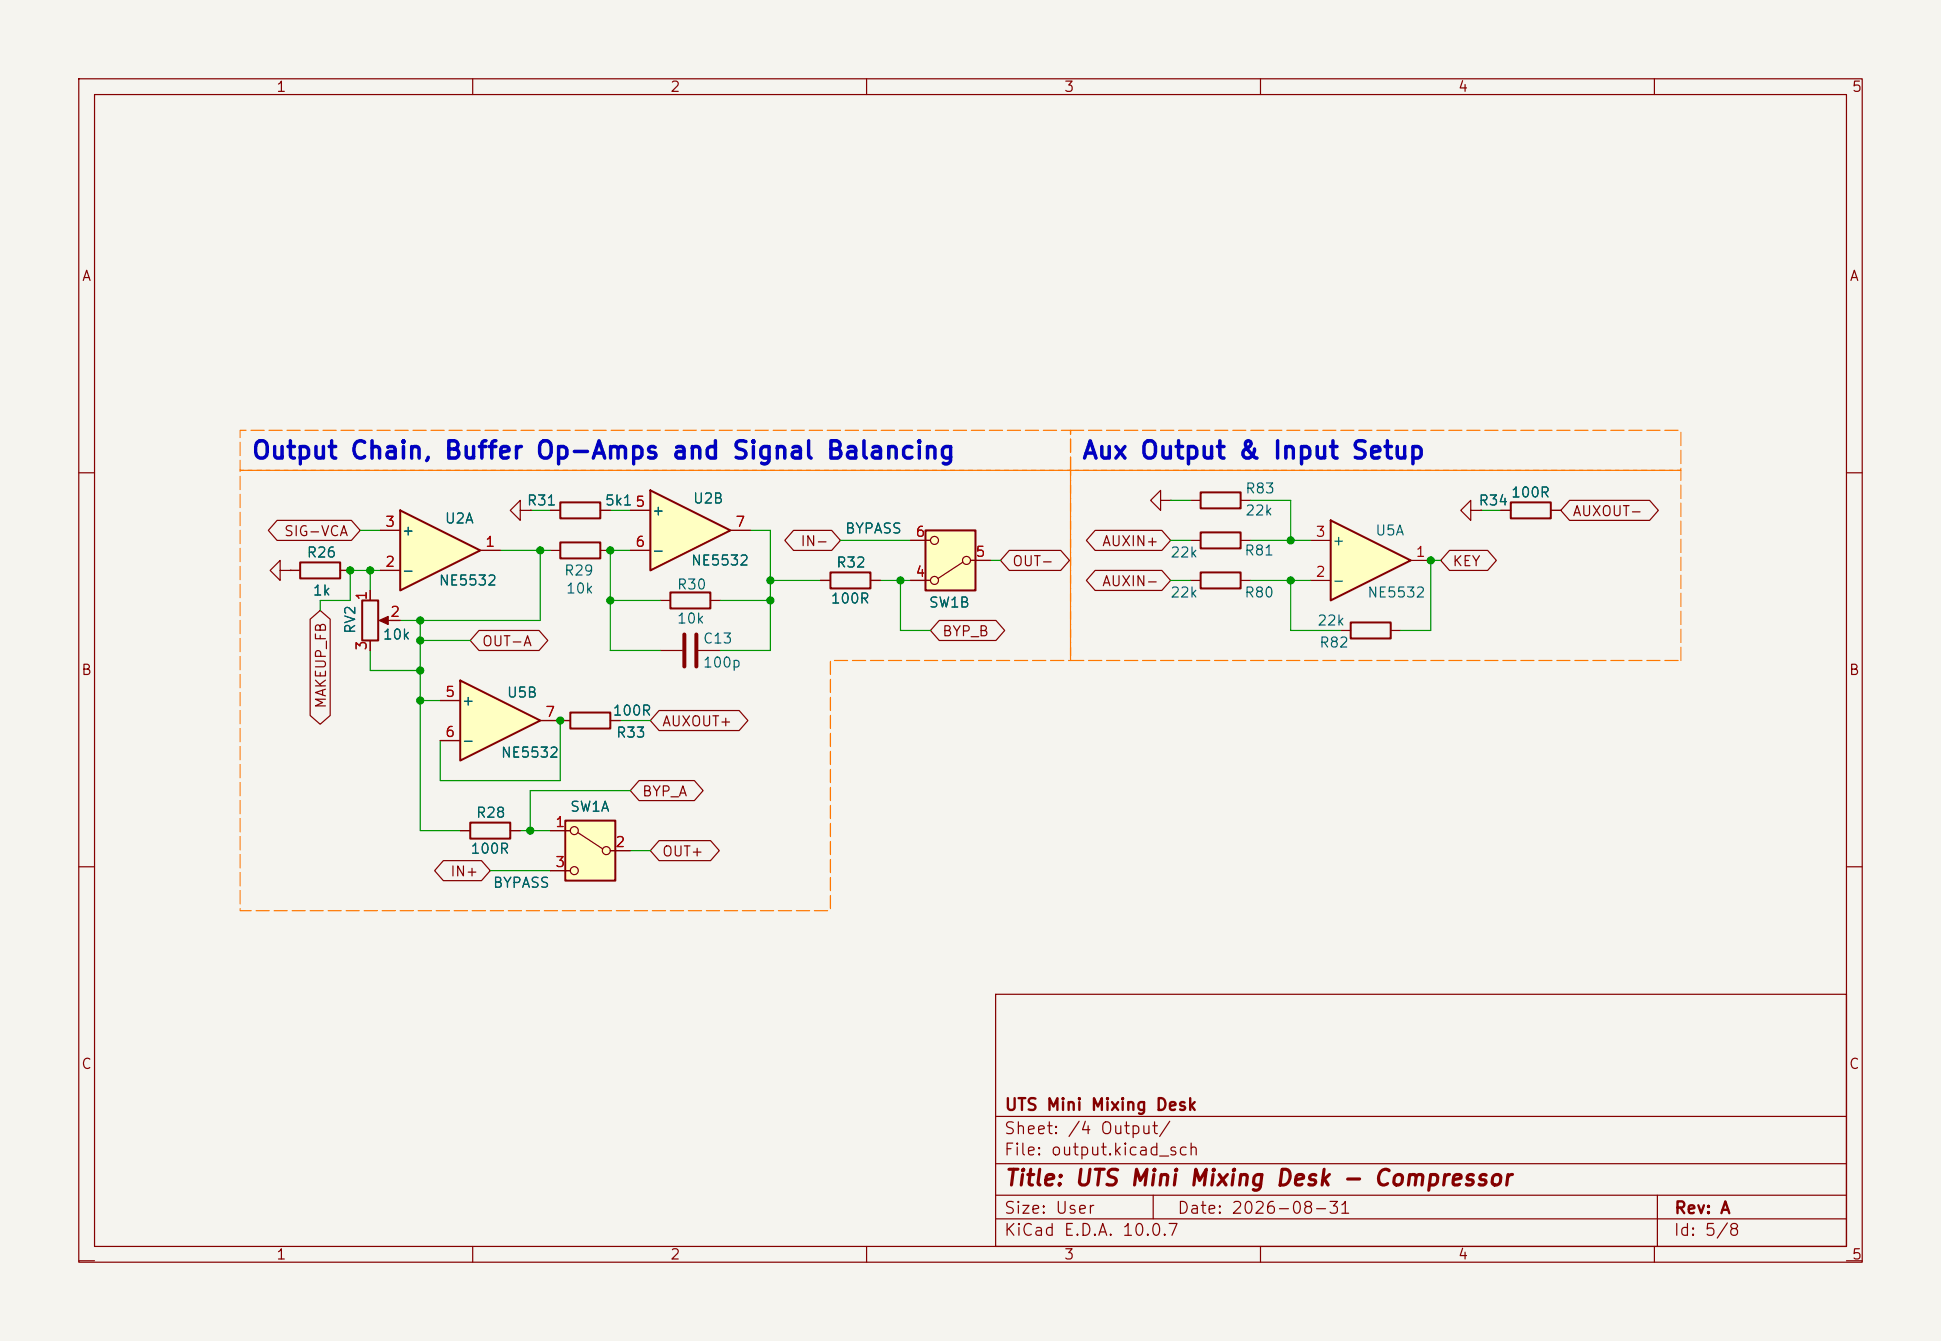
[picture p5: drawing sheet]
<svg xmlns="http://www.w3.org/2000/svg" width="246mm" height="170mm" viewBox="0 0 246 170" stroke-linecap="round" stroke-linejoin="round" font-family="sans-serif">
<path d="M0 0h246.4v170.2h-246.4z" fill="#f5f4ef" stroke="#f5f4ef" stroke-width=".13"/>
<g fill="none" stroke="#840000" stroke-width=".15">
<path d="M10 10h226.4v150.2h-226.4zM12 12h222.4v146.2h-222.4zM60 10v2M110 10v2M160 10v2M210 10v2M10 60h2M234.4 60h2M69.8 69.8h1.3M76.2 69.8h1.3M10 110h2M234.4 110h2"/>
<path d="M126.4 126.2h108v32h-108zM10 160h2M60 158.2v2M110 158.2v2M126.4 154.7h108M126.4 151.7h108M126.4 147.7h108M126.4 141.7h108M146.4 151.7v3M160 158.2v2M210 158.2v2M210.4 151.7v6.5"/>
<path d="M234.4 160h2"/>
</g>
<path d="M71.1 68.8h5.1v2.1h-5.1z" fill="none" stroke="#840000" stroke-width=".25"/>
<path d="M71.8 104.1h6.3v7.7h-6.3z" fill="#ffffc2"/>
<g fill="none" stroke="#840000" stroke-width=".15">
<path d="M69.8 105.4h2.6M69.8 110.5h2.6M73.4 105.7l3.1 2M77.5 107.9h2.5"/>
<circle cx="72.9" cy="105.4" r=".51"/>
<circle cx="72.9" cy="110.5" r=".51"/>
<circle cx="77" cy="107.9" r=".51"/>
</g>
<path d="M71.8 104.1h6.3v7.7h-6.3z" fill="none" stroke="#840000" stroke-width=".25"/>
<path d="M58.4 86.4l10.2 5-10.2 5.1z" fill="#ffffc2"/>
<path d="M58.4 86.4l10.2 5-10.2 5.1zM59.7 104.4h5.1v2h-5.1z" fill="none" stroke="#840000" stroke-width=".25"/>
<path d="M55.9 88.9h2.5M55.9 94h2.5M68.6 91.4h2.5M83.8 82.5h2.8M88.6 82.5h2.8M58.4 105.4h1.3M64.8 105.4h1.2" fill="none" stroke="#840000" stroke-width=".15"/>
<path d="M86.9 80.5v4.1M88.4 80.5v4.1" fill="none" stroke="#840000" stroke-width=".51"/>
<path d="M117.5 67.3h6.3v7.6h-6.3z" fill="#ffffc2"/>
<g fill="none" stroke="#840000" stroke-width=".15">
<path d="M115.6 73.7h2.5M115.6 68.6h2.5M122.2 71.4l-3.1 2M123.2 71.1h2.5"/>
<circle cx="118.6" cy="68.6" r=".51"/>
<circle cx="118.6" cy="73.7" r=".51"/>
<circle cx="122.7" cy="71.1" r=".51"/>
</g>
<path d="M117.5 67.3h6.3v7.6h-6.3z" fill="none" stroke="#840000" stroke-width=".25"/>
<path d="M82.5 62.2l10.2 5.1-10.2 5.1z" fill="#ffffc2"/>
<path d="M38.1 71.4h5.1v2h-5.1zM46 76.2h2v5.1h-2zM71.1 63.8h5.1v2h-5.1zM82.5 62.2l10.2 5.1-10.2 5.1zM85.1 75.2h5.1v2h-5.1zM105.4 72.6h5.1v2.1h-5.1zM72.4 90.4h5.1v2.1h-5.1z" fill="none" stroke="#840000" stroke-width=".25"/>
<g fill="none" stroke="#840000" stroke-width=".15">
<path d="M35.6 72.4v-1.3l-1.3 1.3 1.3 1.3v-1.3h1.2M36.8 72.4h.1M36.8 72.4h1.3M43.2 72.4h1.2M47 74.9v1.3M48.5 78.7h2.3M66 64.8v-1.3l-1.2 1.3 1.2 1.2v-1.2h1.3M67.3 64.8h.1M69.8 64.8h1.3M76.2 64.8h1.3M80 64.8h2.5M80 69.8h2.5"/>
<path d="M83.8 76.2h1.3M90.2 76.2h1.2M92.7 67.3h2.5M104.1 73.7h1.3M110.5 73.7h1.3M47 81.3v1.2M71.1 91.4h1.3M77.5 91.4h1.2"/>
</g>
<path d="M48.1 78.7l1.2-.5v1z" fill="#840000" stroke="#840000" stroke-width=".15"/>
<path d="M50.8 64.8l10.2 5-10.2 5.1z" fill="#ffffc2"/>
<path d="M50.8 64.8l10.2 5-10.2 5.1zM152.4 62.5h5.1v2h-5.1zM152.4 67.6h5.1v2h-5.1zM152.4 72.6h5.1v2.1h-5.1zM171.4 79h5.1v2h-5.1z" fill="none" stroke="#840000" stroke-width=".25"/>
<g fill="none" stroke="#840000" stroke-width=".15">
<path d="M48.3 72.4h2.5M48.3 67.3h2.5M61 69.8h2.5M147.3 63.5v-1.3l-1.3 1.3 1.3 1.3v-1.3h1.3M148.6 63.5h.1M151.1 63.5h1.3M151.1 68.6h1.3M151.1 73.7h1.3M157.5 63.5h1.2M157.5 68.6h1.2M157.5 73.7h1.2M170.2 80h1.2"/>
<path d="M176.5 80h1.3"/>
</g>
<path d="M168.9 66l10.2 5.1-10.2 5.1z" fill="#ffffc2"/>
<path d="M168.9 66l10.2 5.1-10.2 5.1zM191.8 63.8h5v2h-5z" fill="none" stroke="#840000" stroke-width=".25"/>
<g fill="none" stroke="#840000" stroke-width=".15">
<path d="M35.2 66h9.4l1.1 1.3-1.1 1.3h-9.4l-1.1-1.3zM36.8 72.4h.1M36.8 72.4h1.3M39.4 78.6l1.2-1.1 1.3 1.1v12.2l-1.3 1.1-1.2-1.1zM43.2 72.4h1.2M47 74.9v1.3M48.3 67.3h2.5M48.3 72.4h2.5M49.5 78.7h1.3M61 69.8h2.5M67.3 64.8h.1M69.8 64.8h1.3"/>
<path d="M76.2 64.8h1.3M80 64.8h2.5M80 69.8h2.5M92.7 67.3h2.5M100.7 67.3h4.9l1.1 1.3-1.1 1.3h-4.9l-1.1-1.3zM104.1 73.7h1.3M110.5 73.7h1.3M115.6 73.7h2.5M115.6 68.6h2.5M119.2 78.7h7.2l1.1 1.3-1.1 1.3h-7.2l-1.1-1.3zM123.2 71.1h2.5M128.1 69.8h6.5l1.2 1.3-1.2 1.3h-6.5l-1.1-1.3z"/>
<path d="M139 67.3h8.5l1.1 1.3-1.1 1.3h-8.5l-1.1-1.3zM139 72.4h8.5l1.1 1.3-1.1 1.2h-8.5l-1.1-1.2zM166.4 73.7h2.5M166.4 68.6h2.5M179.1 71.1h2.5M184 69.8h4.8l1.1 1.3-1.1 1.3h-4.8l-1.1-1.3zM186.7 64.8v-1.3l-1.3 1.3 1.3 1.2v-1.2h1.3M188 64.8h.1M190.5 64.8h1.3M196.8 64.8h1.3M199.2 63.5h10.2l1.1 1.3-1.1 1.2h-10.2l-1.1-1.2zM47 81.3v1.2"/>
<path d="M55.9 88.9h2.5M55.9 94h2.5M60.8 80h7.6l1.1 1.3-1.1 1.3h-7.6l-1.1-1.3zM68.6 91.4h3.8M77.5 91.4h1.2M81.1 99.1h7l1.2 1.2-1.2 1.3h-7l-1.1-1.3zM83.7 90.2h10.1l1.1 1.2-1.1 1.3h-10.1l-1.2-1.3zM56.3 109.2h4.8l1.1 1.3-1.1 1.3h-4.8l-1.1-1.3zM58.4 105.4h1.3M64.8 105.4h1.2M69.8 105.4h2.6M69.8 110.5h2.6"/>
<path d="M77.5 107.9h2.5M83.7 106.7h6.5l1.1 1.2-1.1 1.3h-6.5l-1.2-1.3z"/>
</g>
<path d="M135.9 54.6h77.5v5.1h-77.5v-5.1M135.9 59.7v-5.1h-105.4v5.1h105.4M135.9 83.8v-24.1h-105.4v55.9h74.9v-31.8h30.5M213.4 83.8v-24.1h-77.5v24.1h77.5" fill="none" stroke="#f70" stroke-width=".15" stroke-dasharray="1.7 .6"/>
<g fill="none" stroke="#009600" stroke-width=".15">
<path d="M45.7 67.3h2.6M47 72.4v2.5M48.3 72.4h-3.9v3.8h-3.8v1.3M53.3 78.7v26.7h5.1M63.5 69.8h6.3M67.3 64.8h2.5M68.6 69.8v8.9h-17.8M77.5 64.8h2.5M77.5 76.2h6.3M80 69.8h-2.5v12.7h6.3M91.4 76.2h6.4M95.2 67.3h2.6v15.2h-6.4"/>
<path d="M97.8 73.7h6.3M106.7 68.6h8.9M111.8 73.7h3.8M114.3 73.7v6.3h3.8M125.7 71.1h1.3M148.6 73.7h2.5M148.6 68.6h2.5M148.6 63.5h2.5M158.7 73.7h7.7M158.7 68.6h7.7M158.7 63.5h5.1v5.1M163.8 73.7v6.3h6.4"/>
<path d="M182.9 71.1h-1.3v8.9h-3.8M188 64.8h2.5M47 82.5v2.6h6.3M53.3 81.3h6.4M53.3 88.9h2.6M71.1 91.4v7.7h-15.2v-5.1M78.7 91.4h3.8M62.2 110.5h7.6M66 105.4h3.8M80 100.3h-12.7v5.1M80 107.9h2.5"/>
</g>
<g fill="#009600" stroke="#009600" stroke-width=".13">
<circle cx="77.5" cy="76.2" r=".46"/>
<circle cx="53.3" cy="78.7" r=".46"/>
<circle cx="47" cy="72.4" r=".46"/>
<circle cx="44.4" cy="72.4" r=".46"/>
<circle cx="53.3" cy="81.3" r=".46"/>
<circle cx="53.3" cy="85.1" r=".46"/>
<circle cx="53.3" cy="88.9" r=".46"/>
<circle cx="97.8" cy="76.2" r=".46"/>
<circle cx="114.3" cy="73.7" r=".46"/>
<circle cx="97.8" cy="73.7" r=".46"/>
<circle cx="71.1" cy="91.4" r=".46"/>
<circle cx="67.3" cy="105.4" r=".46"/>
<circle cx="77.5" cy="69.8" r=".46"/>
<circle cx="68.6" cy="69.8" r=".46"/>
<circle cx="181.6" cy="71.1" r=".46"/>
<circle cx="163.8" cy="73.7" r=".46"/>
<circle cx="163.8" cy="68.6" r=".46"/>
</g>
<g font-size="2.2" fill="#0000c2">
<text x="31.8" y="58.8">Output Chain, Buffer Op-Amps and Signal Balancing</text>
<text x="137.2" y="58.8">Aux Output &amp; Input Setup</text>
</g>
<text font-size="2" fill="#840000" x="127.4" y="151">Title: UTS Mini Mixing Desk - Compressor</text>
<g font-size="1.5" fill="#840000">
<text x="127.4" y="141.3">UTS Mini Mixing Desk</text>
<text x="127.3" y="147">File: output.kicad_sch</text>
<text x="127.3" y="144.3">Sheet: /4 Output/</text>
<text x="127.3" y="154.4">Size: User</text>
<text x="149.3" y="154.4">Date: 2026-08-31</text>
<text x="212.4" y="154.4">Rev: A</text>
<text x="127.3" y="157.2">KiCad E.D.A. 10.0.7</text>
<text x="212.3" y="157.2">Id: 5/8</text>
</g>
<g font-size="1.3" fill="#840000">
<text x="35" y="12">1</text>
<text x="85" y="12">2</text>
<text x="135" y="12">3</text>
<text x="185" y="12">4</text>
<text x="235" y="12">5</text>
<text x="10.3" y="36">A</text>
<text x="234.7" y="36">A</text>
<text x="199.5" y="65.8">AUXOUT-</text>
<text x="36" y="68.4">SIG-VCA</text>
<text x="101.5" y="69.6">IN-</text>
<text x="139.8" y="69.6">AUXIN+</text>
<text x="128.4" y="72.2">OUT-</text>
<text x="139.8" y="74.7">AUXIN-</text>
<text x="184.3" y="72.2">KEY</text>
<text x="61.1" y="82.3">OUT-A</text>
<text x="119.5" y="81.1">BYP_B</text>
<text x="10.2" y="86">B</text>
<text x="234.6" y="86">B</text>
<text x="41.7" y="90" transform="rotate(-90 41.7 90)">MAKEUP_FB</text>
<text x="84" y="92.5">AUXOUT+</text>
<text x="81.4" y="101.4">BYP_A</text>
<text x="57.1" y="111.5">IN+</text>
<text x="84" y="109">OUT+</text>
<text x="10.2" y="136">C</text>
<text x="234.6" y="136">C</text>
<text x="35" y="160.2">1</text>
<text x="85" y="160.2">2</text>
<text x="135" y="160.2">3</text>
<text x="185" y="160.2">4</text>
<text x="235" y="160.2">5</text>
</g>
<g font-size="1.3" fill="#006464">
<text x="66.8" y="64.5">R31</text>
<text x="76.7" y="64.5">5k15</text>
<text x="82.7" y="65.7">+</text>
<text x="87.9" y="64.2">U2B</text>
<text x="158" y="62.9">R83</text>
<text x="158" y="65.7">22k</text>
<text x="187.6" y="64.5">R34</text>
<text x="191.7" y="63.4">100R</text>
<text x="38.8" y="71.1">R26</text>
<text x="50.9" y="68.3">+</text>
<text x="56.4" y="66.7">U2A</text>
<text x="82.7" y="70.8">-</text>
<text x="107.2" y="68">BYPASS</text>
<text x="148.5" y="71.1">22k</text>
<text x="157.9" y="70.8">R81</text>
<text x="169" y="69.5">+</text>
<text x="174.5" y="68.3">U5A</text>
<text x="39.6" y="75.9">1k</text>
<text x="50.9" y="73.4">-</text>
<text x="55.6" y="74.6">NE5532</text>
<text x="71.5" y="73.4">R29</text>
<text x="71.8" y="75.6">10k</text>
<text x="85.8" y="75.1">R30</text>
<text x="87.6" y="72.1">NE5532</text>
<text x="105.4" y="76.9">100R</text>
<text x="106.1" y="72.3">R32</text>
<text x="117.8" y="77.4">SW1B</text>
<text x="148.5" y="76.1">22k</text>
<text x="157.9" y="76.1">R80</text>
<text x="169" y="74.6">-</text>
<text x="173.5" y="76.1">NE5532</text>
<text x="45.4" y="80.5" transform="rotate(-90 45.4 80.5)">RV2</text>
<text x="48.5" y="81.5">10k</text>
<text x="85.8" y="79.4">10k</text>
<text x="89.1" y="82">C13</text>
<text x="167.1" y="79.7">22k</text>
<text x="167.4" y="82.5">R82</text>
<text x="58.5" y="89.9">+</text>
<text x="64.2" y="88.8">U5B</text>
<text x="89.1" y="85">100p</text>
<text x="58.5" y="94.9">-</text>
<text x="77.7" y="91.1">100R</text>
<text x="78.1" y="93.9">R33</text>
<text x="63.5" y="96.5">NE5532</text>
<text x="60.3" y="104.1">R28</text>
<text x="72.3" y="103.3">SW1A</text>
<text x="59.6" y="108.7">100R</text>
<text x="62.5" y="113">BYPASS</text>
</g>
<g font-size="1.3" fill="#a90000">
<text x="48.8" y="67.2">3</text>
<text x="61.5" y="69.7">1</text>
<text x="80.5" y="69.7">6</text>
<text x="93.2" y="67.2">7</text>
<text x="116.1" y="68.4">6</text>
<text x="123.7" y="71">5</text>
<text x="166.9" y="68.4">3</text>
<text x="179.6" y="71">1</text>
<text x="46.9" y="76.3" transform="rotate(-90 46.9 76.3)">1</text>
<text x="48.8" y="72.3">2</text>
<text x="116.1" y="73.5">4</text>
<text x="166.9" y="73.5">2</text>
<text x="46.9" y="82.6" transform="rotate(-90 46.9 82.6)">3</text>
<text x="49.4" y="78.6">2</text>
<text x="56.4" y="88.8">5</text>
<text x="56.4" y="93.8">6</text>
<text x="69.1" y="91.3">7</text>
<text x="70.4" y="105.3">1</text>
<text x="78" y="107.8">2</text>
<text x="70.4" y="110.4">3</text>
</g>
</svg>
